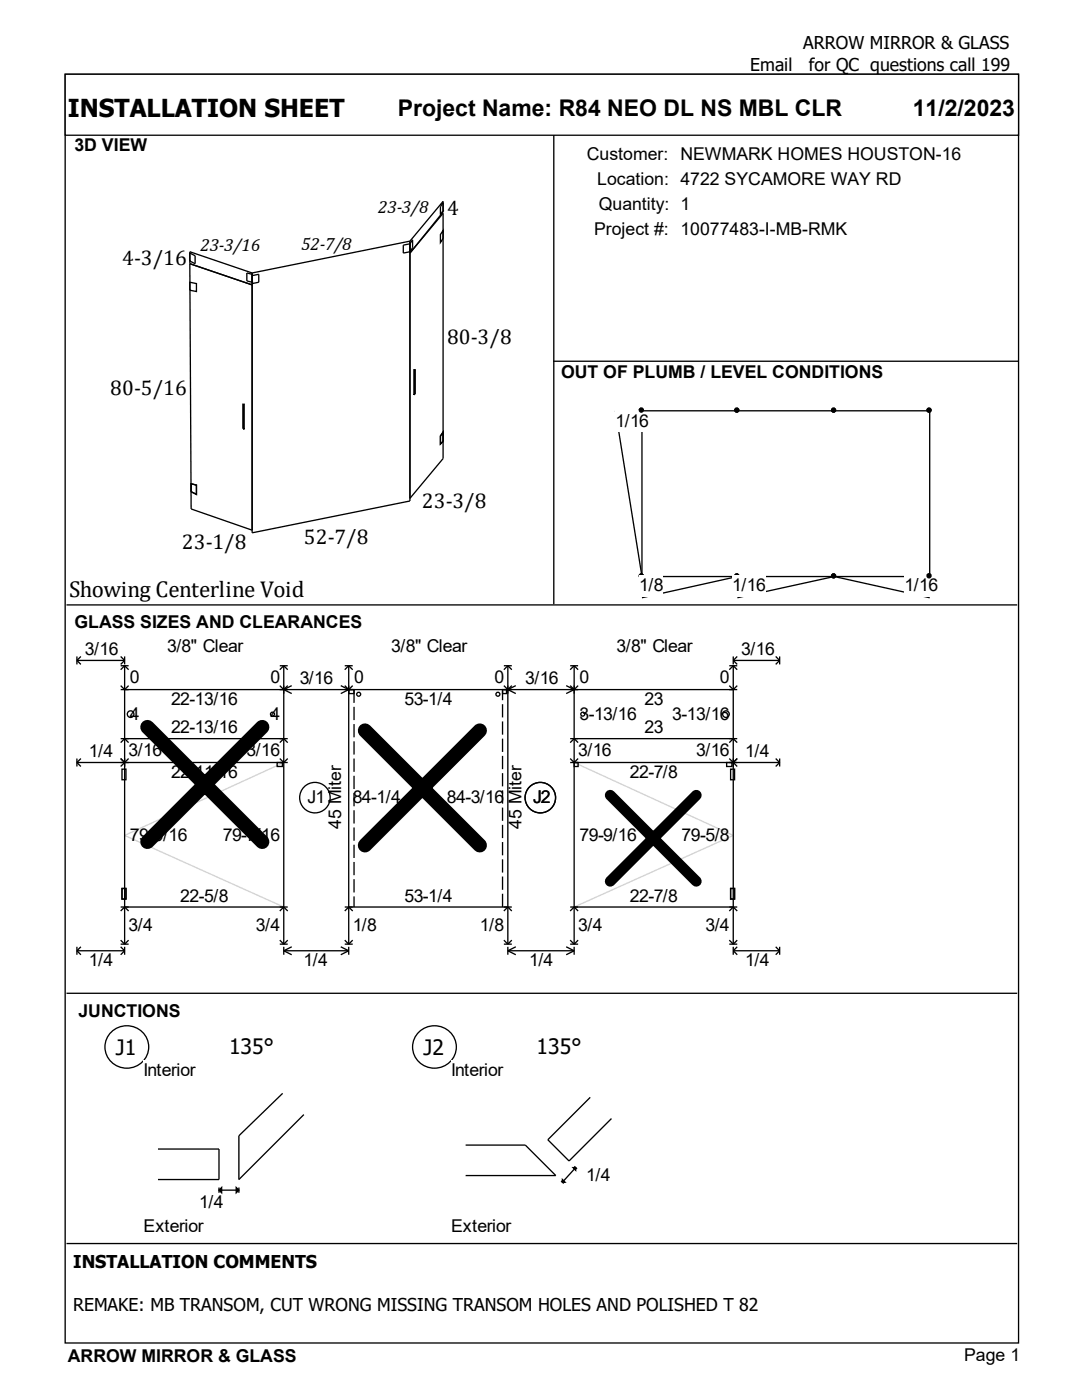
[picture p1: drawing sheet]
<svg xmlns="http://www.w3.org/2000/svg" width="216mm" height="279mm" viewBox="0 0 216 279" stroke-linecap="round" stroke-linejoin="round" font-family="sans-serif">
<g fill="#fff" stroke="#000" stroke-width=".26">
<path d="M13 14.8h190.2v253.2h-190.2z"/>
<path d="M13 14.8h190.2v12.2h-190.2z"/>
</g>
<path d="M13.5 30.7h96.7v89.4h-96.7z" fill="#fff"/>
<g fill="none" stroke="#000" stroke-width=".26">
<path d="M110.5 27v93.6M37.9 52.1h.1M37.9 56.3l1.3 .3v1.6l-1.3-.3zM37.9 52.6v-2.4l12.4 4.3M37.9 50.5l1 .5v1.6l-1-.5M37.9 52.6l12.4 4.3M37.9 52.6l.2 49 12.2 4.2M50.3 56.3h.1M50.3 56.6h.1M50.3 54.7l-1-.2v1.6l1 .2M50.3 55l1.3-.3v1.6l-1.3 .3M80.5 48.9l1.3-.2 .5-.8v1.5l-.5 .8-1.3 .3z"/>
<path d="M81.8 50.2h.1M81.8 48.1v51.9l-31.5 6.3v-51.8M81.8 48.1l6.6-7.9v2.1l-6.6 8.2 6.6-7.9v48.9l-6.6 8M81.8 48.1l-31.5 6.4M88.4 42h.1M88.4 46v1.6l-.5 .8v-1.6zM88.4 40.5l-.5 .7v1.6l.5-.8M82.6 73.8h.3v4.8l-.3 .2zM110.4 72.1h92.8M38.1 96.5l1.1 .3v1.9l-1.1-.6zM48.5 80.7h.2v5l-.2-.3zM88.4 86.2v1.9l-.5 .5v-1.6z"/>
</g>
<path d="M110.9 77h91.9v43.1h-91.9z" fill="#fff"/>
<g fill="#000" stroke="#000" stroke-width=".26">
<circle cx="128" cy="81.9" r=".4"/>
<circle cx="128" cy="114.9" r=".4"/>
</g>
<path d="M122.8 82l5.3 33.1v-33.1" fill="none" stroke="#000" stroke-width=".26"/>
<path d="M122.8 82h6.6v4.2h-6.6z" fill-rule="evenodd" fill="#fff"/>
<g fill="#000" stroke="#000" stroke-width=".26">
<circle cx="128" cy="114.9" r=".4"/>
<circle cx="147" cy="114.9" r=".4"/>
</g>
<path d="M128.1 115.1h19l-19 4.2" fill="none" stroke="#000" stroke-width=".26"/>
<path d="M127.6 114.8h4.7v4.2h-4.7z" fill-rule="evenodd" fill="#fff"/>
<g fill="#000" stroke="#000" stroke-width=".26">
<circle cx="147" cy="114.9" r=".4"/>
<circle cx="166.3" cy="114.9" r=".4"/>
</g>
<path d="M147.1 115.1h19.4l-19.4 4.2" fill="none" stroke="#000" stroke-width=".26"/>
<path d="M146.1 114.8h6.6v4.2h-6.6z" fill-rule="evenodd" fill="#fff"/>
<g fill="#000" stroke="#000" stroke-width=".26">
<circle cx="166.3" cy="114.9" r=".4"/>
<circle cx="185.4" cy="114.9" r=".4"/>
</g>
<path d="M185.5 115.1h-19l19 4.2" fill="none" stroke="#000" stroke-width=".26"/>
<path d="M180.5 114.8h6.6v4.2h-6.6z" fill-rule="evenodd" fill="#fff"/>
<g fill="#000" stroke="#000" stroke-width=".26">
<circle cx="128" cy="81.9" r=".4"/>
<circle cx="147" cy="81.9" r=".4"/>
<circle cx="166.3" cy="81.9" r=".4"/>
<circle cx="185.4" cy="81.9" r=".4"/>
<circle cx="185.4" cy="114.9" r=".4"/>
</g>
<path d="M128.1 82h57.4v33.1M13.3 120.7h189.7" fill="none" stroke="#000" stroke-width=".26"/>
<path d="M14.3 126.8h187.4v68.8h-187.4z" fill="#fff"/>
<path d="M56.6 152.2l-31.7 14.5 31.7 14.3M114.6 152.2l31.7 14.5-31.7 14.3" fill="none" stroke="#d3d3d3" stroke-width=".26"/>
<g fill="none" stroke="#000" stroke-width=".26">
<path d="M15.3 131.8h9.6M15.3 131.8l.8 .8M15.3 131v1.6M16.1 131l-.8 .8M24.1 132.9h1.6M24.1 131l.8 .8M24.1 137.6h123M24.1 136.8l.8 .8 .8-.8M24.9 131v1.6M24.9 132.9v55.5M24.9 132.9l.8 .8M24.9 131.8l-.8 .8"/>
<path d="M24.9 132.9l-.8 .8M55.8 132.9h1.6M55.8 136.8l.8 .8M56.6 132.9l.8 .8M56.6 137.6l1.6 .8M56.6 132.9l-.8 .8M56.6 132.9v55.5M57.4 136.8l-.8 .8M58.2 136.8l-1.6 .8M68 136.8l1.6 .8M68.8 132.9h1.6M68.8 136.8l.8 .8"/>
<path d="M69.6 132.9l.8 .8M69.6 137.6h1v.8h-1zM69.6 137.6l-1.6 .8M69.6 132.9l-.8 .8M69.6 132.9v55.5M70.4 136.8l-.8 .8M70.6 137.6v2.7M100.3 137.6v2.1M100.3 137.6h.8v.8h-.8zM100.5 136.8l.8 .8M100.5 132.9h1.6M101.3 132.9l-.8 .8"/>
<path d="M101.3 132.9v55.5M101.3 132.9l.8 .8M101.3 137.6l1.6 .8M102.1 136.8l-.8 .8M102.9 136.8l-1.6 .8M113 136.8l1.6 .8M113.8 136.8l.8 .8M113.8 132.9h1.6M114.6 137.6l-1.6 .8M114.6 132.9l-.8 .8M114.6 132.9v55.5M114.6 132.9l.8 .8"/>
<path d="M115.4 136.8l-.8 .8M145.5 136.8l.8 .8 .8-.8M145.5 132.9h1.6M146.3 132.9l-.8 .8M146.3 131.8h9.3M146.3 131v1.6M146.3 132.9v55.5M146.3 131.8l.8 .8M146.3 132.9l.8 .8M147.1 131l-.8 .8M154.8 131l.8 .8M155.6 131.8l-.8 .8"/>
<path d="M155.6 131v1.6M15.3 152.2h42.1M15.3 152.2l.8 .8M15.3 151.4v1.6M16.1 151.4l-.8 .8M24.1 147.4h33.3M24.1 151.4l.8 .8M24.1 148.2l.8-.8 .8 .8M24.3 153.5h.8v2.1h-.8zM25.7 151.4l-1.6 1.6M55.3 152.2h1.1v.8h-1.1zM55.8 151.4l.8 .8 .8-.8"/>
<path d="M55.8 148.2l.8-.8 .8 .8M70.6 141.1v2.6M70.6 144.5v2.6M70.6 147.9v2.7M70.6 151.4v2.6M70.6 154.8v2.7M70.6 158.3v2.6M100.3 140.5v2.7M100.3 144v2.6M100.3 147.4v2.7M100.3 150.9v2.6M100.3 154.3v2.6"/>
<path d="M100.3 157.7v2.7M113.8 152.2h41.8M113.8 151.4l.8 .8 .8-.8M113.8 148.2l.8-.8 .8 .8M113.8 147.4h33.3M114.6 152.2h.8v.8h-.8zM145 152.2h1v.8h-1zM145.5 151.4l1.6 1.6M145.5 148.2l.8-.8 .8 .8M145.8 153.5h.8v2.1h-.8zM147.1 151.4l-.8 .8M154.8 151.4l.8 .8"/>
<path d="M155.6 152.2l-.8 .8M155.6 151.4v1.6M24.3 177.3h.8v2.1h-.8zM70.6 161.7v2.6M70.6 165.1v2.7M70.6 168.6v2.6M70.6 172v2.7M70.6 175.5v2.6M70.6 178.9v2.1M100.3 161.2v2.6M100.3 164.6v2.7M100.3 168.1v2.6"/>
<path d="M100.3 171.5v2.6M100.3 174.9v2.7M100.3 178.4v2.6M145.8 177.3h.8v2.1h-.8zM13.3 198.2h189.7M15.3 189.7h9.6M15.3 189.7l.8 .8M15.3 189v1.5M16.1 189l-.8 .7M24.1 181h33.3M24.1 189l.8 .7M24.1 188.4h1.6"/>
<path d="M24.1 187.6l.8 .8M24.1 181.8l.8-.8 .8 .8M24.9 189v1.5M24.9 189.7l-.8 .8M25.7 187.6l-.8 .8M55.8 188.4h1.6M55.8 187.6l.8 .8M55.8 181.8l.8-.8 .8 .8M56.6 189.7l1.6 .8M56.6 189.7h13M56.6 189v1.5M57.4 187.6l-.8 .8"/>
<path d="M58.2 189l-1.6 .7M68 189l1.6 .7M68.8 181h33.3M68.8 188.4h1.6M68.8 187.6l.8 .8M68.8 181.8l.8-.8 .8 .8M69.6 189.7l-1.6 .8M69.6 189v1.5M70.4 187.6l-.8 .8M100.5 188.4h1.6M100.5 187.6l.8 .8M100.5 181.8l.8-.8 .8 .8"/>
<path d="M101.3 189.7h13.3M101.3 189v1.5M101.3 189.7l1.6 .8M102.1 187.6l-.8 .8M102.9 189l-1.6 .7M113 189l1.6 .7M113.8 188.4h1.6M113.8 187.6l.8 .8M113.8 181.8l.8-.8 .8 .8M113.8 181h33.3M114.6 189.7l-1.6 .8M114.6 189v1.5"/>
<path d="M115.4 187.6l-.8 .8M145.5 188.4h1.6M145.5 187.6l.8 .8M145.5 181.8l.8-.8 .8 .8M146.3 189.7h9.3M146.3 189v1.5M146.3 189.7l.8 .8M147.1 187.6l-.8 .8M147.1 189l-.8 .7M154.8 189l.8 .7M155.6 189.7l-.8 .8M155.6 189v1.5"/>
<circle cx="71.6" cy="138.6" r=".4"/>
<circle cx="99.3" cy="138.6" r=".4"/>
<circle cx="26.1" cy="142.5" r=".66"/>
<circle cx="54.4" cy="142.5" r=".4"/>
<circle cx="62.8" cy="159.2" r="3"/>
<circle cx="107.8" cy="159.2" r="3"/>
<circle cx="116.3" cy="142.5" r=".4"/>
<circle cx="144.9" cy="142.5" r=".66"/>
</g>
<g fill="#fff" stroke="#000" stroke-width=".26">
<path d="M83.4 206.2a4.3 4.3 0 0 1 6.8 .2 4.3 4.3 0 0 1-2 6.5 4.3 4.3 0 0 1-5-1.4 4.3 4.3 0 0 1 .2-5.3z"/>
<path d="M22 206.2a4.3 4.3 0 0 1 6.8 .2 4.3 4.3 0 0 1-2 6.5 4.3 4.3 0 0 1-5-1.4 4.3 4.3 0 0 1 .2-5.3z"/>
</g>
<path d="M28.6 211.6h43.7v35.5h-43.7z" fill="#fff"/>
<path d="M56.4 218.2l-8.7 8.5v8.7l12.9-13M31.5 229.3h12.2v6.1h-12.2M43.7 237.5h4M43.7 237v1M47.7 237v1" fill="none" stroke="#000" stroke-width=".26"/>
<path d="M44.2 237v1l-.5-.5zM47.1 237l.6 .5-.6 .5z" fill="#000" stroke="#000" stroke-width=".26"/>
<path d="M90 211.6h43.7v35.5h-43.7z" fill="#fff"/>
<path d="M117.8 219l-8.5 8.5 4.2 4.2 8.5-8.5M92.9 228.5h11.9l6.1 6.1h-18M112 235.7l.5 .5M114.6 232.8l.5 .5M114.9 233l-2.7 2.9M13.3 248.2h189.7" fill="none" stroke="#000" stroke-width=".26"/>
<path d="M112.2 235.4l.6 .5h-.6zM114.3 233h.6v.6z" fill="#000" stroke="#000" stroke-width=".26"/>
<path d="M29.4 145.1l22.9 22.9M52.3 145.1l-22.9 22.9M72.8 145.8l22.9 22.9M95.7 145.8l-22.9 22.9" fill="none" stroke="#000" stroke-width="2.9"/>
<path d="M121.8 158.7l17.1 17.2M138.9 158.7l-17.1 17.2" fill="none" stroke="#000" stroke-width="2.1"/>
<text font-size="4.9" x="13.5" y="23.3">INSTALLATION SHEET</text>
<g font-size="4.6">
<text x="79.4" y="23.1">Project Name: R84 NEO DL NS MBL CLR</text>
<text x="182.1" y="23.1">11/2/2023</text>
<text x="13.8" y="119.2">Showing Centerline Void</text>
</g>
<g font-size="4.2">
<text x="89.2" y="42.9">4</text>
<text x="24.4" y="52.9">4-3/16</text>
<text x="89.2" y="68.6">80-3/8</text>
<text x="22" y="78.9">80-5/16</text>
<text x="84.2" y="101.4">23-3/8</text>
<text x="36.3" y="109.6">23-1/8</text>
<text x="60.6" y="108.5">52-7/8</text>
<text x="23.1" y="210.5">J1</text>
<text x="45.7" y="210.3">135°</text>
<text x="84.5" y="210.5">J2</text>
<text x="107.1" y="210.3">135°</text>
</g>
<g font-size="3.5">
<text x="160.3" y="9.9">ARROW MIRROR &amp; GLASS</text>
<text x="149.7" y="14.1">Email</text>
<text x="161.4" y="14.1">for QC questions call 199</text>
<text x="14.9" y="30.2">3D VIEW</text>
<text x="117.1" y="31.9">Customer: NEWMARK HOMES HOUSTON-16</text>
<text x="119.2" y="36.9">Location: 4722 SYCAMORE WAY RD</text>
<text x="119.5" y="41.9">Quantity: 1</text>
<text x="75.4" y="42.5">23-3/8</text>
<text x="118.5" y="46.9">Project #: 10077483-I-MB-RMK</text>
<text x="40" y="50.1">23-3/16</text>
<text x="60.1" y="49.9">52-7/8</text>
<text x="112" y="75.3">OUT OF PLUMB / LEVEL CONDITIONS</text>
<text x="122.8" y="85.1">1/16</text>
<text x="127.6" y="117.9">1/8</text>
<text x="146.1" y="117.9">1/16</text>
<text x="180.5" y="117.9">1/16</text>
<text x="14.9" y="125.3">GLASS SIZES AND CLEARANCES</text>
<text x="16.9" y="130.7">3/16</text>
<text x="33.3" y="130.2">3/8&quot; Clear</text>
<text x="78.1" y="130.2">3/8&quot; Clear</text>
<text x="123" y="130.2">3/8&quot; Clear</text>
<text x="147.9" y="130.7">3/16</text>
<text x="25.9" y="136.3">0</text>
<text x="54" y="136.3">0</text>
<text x="59.8" y="136.5">3/16</text>
<text x="70.6" y="136.3">0</text>
<text x="98.7" y="136.3">0</text>
<text x="104.8" y="136.5">3/16</text>
<text x="115.6" y="136.3">0</text>
<text x="143.7" y="136.3">0</text>
<text x="25.9" y="143.7">4</text>
<text x="34.1" y="140.8">22-13/16</text>
<text x="54" y="143.7">4</text>
<text x="80.7" y="140.8">53-1/4</text>
<text x="115.6" y="143.7">3-13/16</text>
<text x="128.6" y="140.8">23</text>
<text x="134.1" y="143.7">3-13/16</text>
<text x="34.1" y="146.3">22-13/16</text>
<text x="128.6" y="146.3">23</text>
<text x="17.7" y="151.1">1/4</text>
<text x="25.7" y="150.8">3/16</text>
<text x="34.1" y="155.3">22-11/16</text>
<text x="49.2" y="150.8">3/16</text>
<text x="115.4" y="150.8">3/16</text>
<text x="125.7" y="155.3">22-7/8</text>
<text x="138.9" y="150.8">3/16</text>
<text x="148.7" y="151.1">1/4</text>
<text x="61.4" y="160.3">J1</text>
<text x="70.4" y="160.3">84-1/4</text>
<text x="89.2" y="160.3">84-3/16</text>
<text x="106.4" y="160.3">J2</text>
<text x="25.9" y="167.7">79-9/16</text>
<text x="44.4" y="167.7">79-7/16</text>
<text x="68.1" y="165.4" transform="rotate(-90 68.1 165.4)">45 Miter</text>
<text x="104.1" y="165.4" transform="rotate(-90 104.1 165.4)">45 Miter</text>
<text x="115.6" y="167.7">79-9/16</text>
<text x="136" y="167.7">79-5/8</text>
<text x="36" y="179.9">22-5/8</text>
<text x="80.7" y="179.9">53-1/4</text>
<text x="125.7" y="179.9">22-7/8</text>
<text x="25.7" y="185.7">3/4</text>
<text x="51.1" y="185.7">3/4</text>
<text x="70.4" y="185.7">1/8</text>
<text x="95.8" y="185.7">1/8</text>
<text x="115.4" y="185.7">3/4</text>
<text x="140.8" y="185.7">3/4</text>
<text x="17.7" y="192.9">1/4</text>
<text x="60.6" y="192.9">1/4</text>
<text x="105.6" y="192.9">1/4</text>
<text x="148.7" y="192.9">1/4</text>
<text x="15.6" y="202.9">JUNCTIONS</text>
<text x="28.6" y="214.7">Interior</text>
<text x="90" y="214.7">Interior</text>
<text x="117" y="235.6">1/4</text>
<text x="28.6" y="245.9">Exterior</text>
<text x="39.7" y="241.2">1/4</text>
<text x="90" y="245.9">Exterior</text>
<text x="14.6" y="253.1">INSTALLATION COMMENTS</text>
<text x="14.6" y="261.6">REMAKE: MB TRANSOM, CUT WRONG MISSING TRANSOM HOLES AND POLISHED T 82</text>
<text x="13.5" y="271.8">ARROW MIRROR &amp; GLASS</text>
<text x="192.4" y="271.7">Page 1</text>
</g>
</svg>
